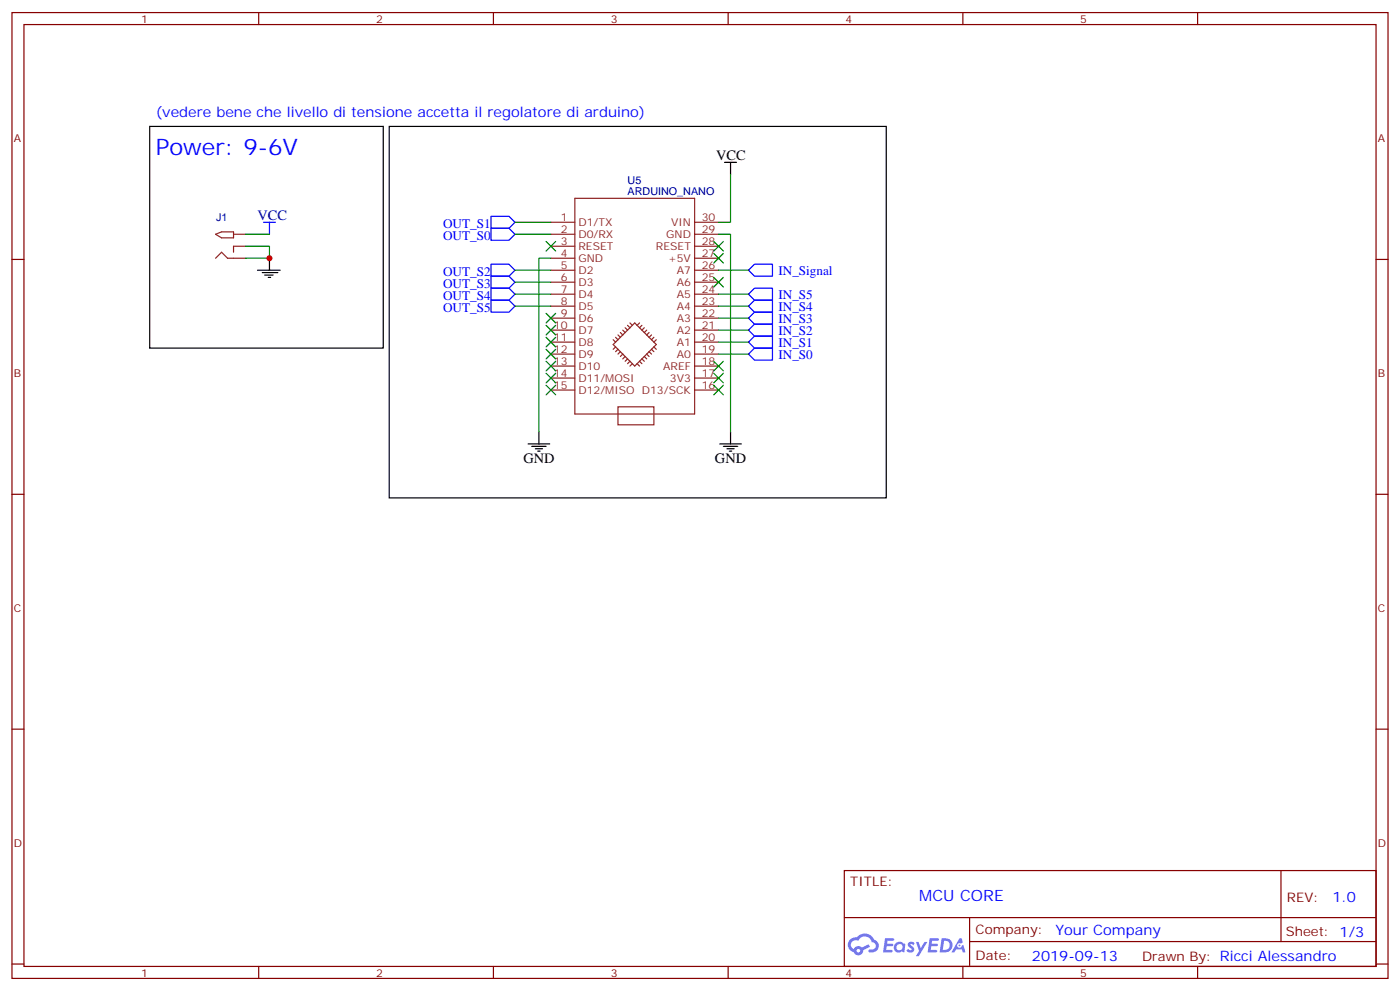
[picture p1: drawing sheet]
<svg xmlns="http://www.w3.org/2000/svg" width="412mm" height="292mm" viewBox="0 0 412 292" stroke-linecap="round" stroke-linejoin="round" font-family="sans-serif">
<path d="M44.1 37.2h68.8v65.3h-68.8zM114.7 37.2h146.4v109.4h-146.4z" fill="none" stroke="#000" stroke-width=".35"/>
<g fill="none" stroke="#870000" stroke-width=".35">
<path d="M3.5 3.7h405.4v284.3h-405.4zM7.1 7.2h398.2v277.3h-398.2zM76.2 3.7v3.5M145.3 3.7v3.5M214.5 3.7v3.5M283.6 3.7v3.5M352.8 3.7v3.5M3.5 76.4h3.6M405.3 76.4h3.6M3.5 145.5h3.6M405.3 145.5h3.6M3.5 214.7h3.6"/>
<path d="M405.3 214.7h3.6M248.7 256.3h156.6v28.2h-156.6zM377.3 256.3v20.9M248.7 270.1h156.5M285.6 277.2h119.6M285.6 270.1v14.2M3.5 283.8h3.6M76.2 284.5v3.5M145.3 284.5v3.5M214.5 284.5v3.5M283.6 284.5v3.5M352.8 284.5v3.5"/>
<path d="M405.3 283.8h3.6"/>
</g>
<g fill="#5487ff">
<path d="M267.7 277.5a1.22 1.22 0 0 1 1.7 .2l-.4 .6a.47 .47 0 0 0-.3-.4 .47 .47 0 0 0-.5 .2l.1 .2a1.14 1.14 0 0 1 .8 1.8 1.14 1.14 0 0 1-1.9 0l-.2-.2 .5-.6 .7 .5a.29 .29 0 0 0 .3-.3 .29 .29 0 0 0-.2-.3 1.04 1.04 0 0 1-.6-1.7z"/>
<path d="M260.7 276.2h2.4l.3 .2-.2 .5-1.8 .1-.1 .8h1.5l.3 .4-.3 .4h-1.6l-.2 1.1h1.7l.2 .3-.2 .3-2.6 .1z"/>
<path d="M273.8 276.2h2.4l.3 .2-.1 .5-1.8 .1-.2 .8h1.6l.3 .4-.4 .4-1.6-.1-.1 1.1 1.7 .1 .2 .3-.2 .3-2.6 .1z"/>
<path d="M282.6 276.2h.7l.3 1.3-.6 .3a.69 .69 0 0 0-1 .3 .69 .69 0 0 0 .4 .9 .69 .69 0 0 0 .9-.6l.5-.2 .6 2.2h-.8l-.2-.9h-1.8l-.5 .9h-.8z"/>
<path d="M269.8 277.3h.8l.6 1.8 1.1-1.8h.9l-2.6 4.2h-.8l.9-1.5z"/>
<path d="M277.4 276.2l-.6 4.2h1.3a2.11 2.11 0 0 0 2.5-2.1 2.11 2.11 0 0 0-2.5-2.1zM278.1 277a1.39 1.39 0 0 1 1.7 1.4 1.39 1.39 0 0 1-1.8 1.2h-.3z"/>
<path d="M263.7 277.8a1.54 1.54 0 0 0-.1 2.2 1.54 1.54 0 0 0 2.2 .1l.6 .3 .3-2.3-.2-.3h-.4a1.49 1.49 0 0 0-2.4 0zM264 278.8a.94 .94 0 0 1 1.8 0 .94 .94 0 0 1-1.8 0z"/>
<path d="M250.4 276.6a2.18 2.18 0 0 0 1.1 3.7 1.44 1.44 0 0 0 1.6 .9 1.44 1.44 0 0 0 1.2-1.4l2-1.1-.5-.7-1.9 1a1.47 1.47 0 0 0-2.4 .4 1.39 1.39 0 0 1-.7-1.9 1.39 1.39 0 0 1 2-.5 2.12 2.12 0 0 1 2.2-1.3 2.12 2.12 0 0 1 1.9 1.7 1.14 1.14 0 0 1 1.1 1.4 1.14 1.14 0 0 1-1.7 .7 .43 .43 0 0 0-.5 .4 .43 .43 0 0 0 .4 .5 1.98 1.98 0 0 0 2.5-1.2 1.98 1.98 0 0 0-1.2-2.6 3.1 3.1 0 0 0-5.3-.6l-.9 .1zM252.3 279.9a.55 .55 0 0 1 1.1 0 .55 .55 0 0 1-1.1 0z"/>
<circle cx="282.6" cy="278.3" r=".26"/>
</g>
<g fill="none" stroke="#8c2424" stroke-width=".35">
<path d="M169.3 58.4h35.3v63.5h-35.3zM63.5 76l1.8-1.7 1.7 1.7h5.3M63.5 69l1.8-.7h3.5v1.7h-3.5zM68.8 69h3.5M72.3 72.5h-3.5v1.8M162.3 79.6h7M162.3 76h7M162.3 72.5h7M162.3 69h7M162.3 65.4h7M204.6 79.6h7.1M204.6 76h7.1"/>
<path d="M204.6 72.5h7.1M204.6 69h7.1M204.6 65.4h7.1M162.3 97.2h7M162.3 93.7h7M162.3 90.1h7M162.3 86.6h7M162.3 83.1h7M181.3 99.3l.7 .7M182 98.6l.7 .7M182.7 97.9l.7 .7M183.4 97.2l.7 .7"/>
<path d="M184.1 96.5l.8 .7M184.9 95.8l.7 .7M185.6 95.1l.7 .7M188.4 95.1l-.7 .7M189.1 95.8l-.7 .7M189.8 96.5l-.7 .7M190.5 97.2l-.7 .7M191.2 97.9l-.7 .7M191.9 98.6l-.7 .7M192.6 99.3l-.7 .7M204.6 97.2h7.1M204.6 93.7h7.1"/>
<path d="M204.6 90.1h7.1M204.6 86.6h7.1M204.6 83.1h7.1M162.3 111.3h7M162.3 107.8h7M162.3 104.2h7M162.3 100.7h7M162.3 114.8h7M180.6 101.4l6.4-6.3 6.3 6.3-6.3 6.4zM180.6 100l.7 .7M181.3 102.1l-.7 .7M182 119.8h10.6v5.3h-10.6z"/>
<path d="M182 102.8l-.7 .7M182.7 103.5l-.7 .7M183.4 104.2l-.7 .8M184.1 105l-.7 .7M184.9 105.7l-.8 .7M185.6 106.4l-.7 .7M186.3 107.1l-.7 .7M187.7 107.1l.7 .7M188.4 106.4l.7 .7M189.1 105.7l.7 .7M189.8 105l.7 .7M190.5 104.2l.7 .8"/>
<path d="M191.2 103.5l.7 .7M191.9 102.8l.7 .7M192.6 102.1l.7 .7M193.3 100l-.7 .7M204.6 111.3h7.1M204.6 107.8h7.1M204.6 104.2h7.1M204.6 100.7h7.1M204.6 114.8h7.1"/>
</g>
<g fill="none" stroke="#000" stroke-width=".35">
<path d="M213.4 47.8h3.6M215.2 47.8v3.5M75.8 79.6h6.7M79.4 76v3.6M77.3 80.3h4.5M78 81h2.4M79 81.7h.7M155.6 130.7h6.3M156.6 131.4h4.3M157.7 132.1h2.1M158.4 132.8h.7M158.7 127.2v3.5"/>
<path d="M212 130.7h6.4M213.1 131.4h4.2M214.1 132.1h2.2M214.8 132.8h.7M215.2 127.2v3.5"/>
</g>
<g fill="none" stroke="#00f" stroke-width=".35">
<path d="M77.6 65.4h3.5M79.4 65.4v3.6M144.6 67.2h5.3l1.8 1.8-1.8 1.7h-5.3zM144.6 63.7h5.3l1.8 1.7-1.8 1.8h-5.3zM144.6 77.8h5.3l1.8 1.8-1.8 1.7h-5.3zM220.5 79.6l1.7-1.8h5.3v3.5h-5.3zM144.6 81.3h5.3l1.8 1.8-1.8 1.7h-5.3zM144.6 84.8h5.3l1.8 1.8-1.8 1.8h-5.3zM144.6 88.4h5.3l1.8 1.7-1.8 1.8h-5.3zM220.5 97.2l1.7-1.8h5.3v3.6h-5.3zM220.5 93.7l1.7-1.8h5.3v3.5h-5.3zM220.5 90.1l1.7-1.7h5.3v3.5h-5.3z"/>
<path d="M220.5 86.6l1.7-1.8h5.3v3.6h-5.3zM220.5 104.2l1.7-1.7h5.3v3.5h-5.3zM220.5 100.7l1.7-1.7h5.3v3.5h-5.3z"/>
</g>
<g fill="none" stroke="#008700" stroke-width=".35">
<path d="M215.2 51.3v14.1h-3.5M72.3 72.5h7.1v3.5h-7.1M72.3 69h7.1M151.7 69h10.6M151.7 65.4h10.6M151.7 79.6h10.6M162.3 76h-3.6v51.2M211.7 69h3.5v58.2M211.7 79.6h8.8M151.7 83.1h10.6M151.7 86.6h10.6M151.7 90.1h10.6"/>
<path d="M211.7 86.6h8.8M211.7 90.1h8.8M211.7 97.2h8.8M211.7 93.7h8.8M211.7 104.2h8.8M211.7 100.7h8.8"/>
</g>
<circle cx="79.4" cy="76" r=".88" fill="#c00"/>
<g fill="#c00" stroke="#008700" stroke-width=".35">
<path d="M160.9 113.4l2.8 2.8zM163.7 113.4l-2.8 2.8z"/>
<path d="M160.9 109.9l2.8 2.8zM163.7 109.9l-2.8 2.8z"/>
<path d="M160.9 106.4l2.8 2.8zM163.7 106.4l-2.8 2.8z"/>
<path d="M160.9 102.8l2.8 2.9zM163.7 102.8l-2.8 2.9z"/>
<path d="M160.9 99.3l2.8 2.8zM163.7 99.3l-2.8 2.8z"/>
<path d="M160.9 95.8l2.8 2.8zM163.7 95.8l-2.8 2.8z"/>
<path d="M210.3 113.4l2.8 2.8zM213.1 113.4l-2.8 2.8z"/>
<path d="M210.3 109.9l2.8 2.8zM213.1 109.9l-2.8 2.8z"/>
<path d="M210.3 106.4l2.8 2.8zM213.1 106.4l-2.8 2.8z"/>
<path d="M210.3 74.6l2.8 2.8zM213.1 74.6l-2.8 2.8z"/>
<path d="M210.3 71.1l2.8 2.8zM210.3 73.9l2.8-2.8z"/>
<path d="M160.9 71.1l2.8 2.8zM160.9 73.9l2.8-2.8z"/>
<path d="M210.3 81.7l2.8 2.8zM213.1 81.7l-2.8 2.8z"/>
<path d="M160.9 92.3l2.8 2.8zM163.7 92.3l-2.8 2.8z"/>
</g>
<text font-size="6.7" fill="#00f" x="45.9" y="45.7">Power: 9-6V</text>
<text font-size="4.6" fill="#00f" x="270.8" y="265.3">MCU CORE</text>
<g font-size="4.2" fill="#00f">
<text x="45.9" y="34.4">(vedere bene che livello di tensione accetta il regolatore di arduino)</text>
<text x="392.5" y="265.6">1.0</text>
<text x="310.9" y="275.1">Your Company</text>
<text x="304" y="282.9">2019-09-13</text>
</g>
<g font-size="4.2">
<text x="211" y="47.1">VCC</text>
<text x="154.2" y="136.3">GND</text>
<text x="210.6" y="136.3">GND</text>
</g>
<text font-size="4.2" fill="#000080" x="75.8" y="64.7">VCC</text>
<g font-size="3.9" fill="#00f">
<text x="130.5" y="70.7">OUT_S0</text>
<text x="130.5" y="67.2">OUT_S1</text>
<text x="130.5" y="81.3">OUT_S2</text>
<text x="229.3" y="81.1">IN_Signal</text>
<text x="130.5" y="84.8">OUT_S3</text>
<text x="130.5" y="88.4">OUT_S4</text>
<text x="229.3" y="88.1">IN_S5</text>
<text x="130.5" y="91.9">OUT_S5</text>
<text x="229.3" y="95.2">IN_S3</text>
<text x="229.3" y="91.7">IN_S4</text>
<text x="229.3" y="98.7">IN_S2</text>
<text x="229.3" y="105.8">IN_S0</text>
<text x="229.3" y="102.2">IN_S1</text>
</g>
<g font-size="3.9" fill="#800">
<text x="250.5" y="260.9">TITLE:</text>
<text x="379.1" y="265.6">REV:</text>
<text x="287.4" y="275.1">Company:</text>
<text x="378.7" y="275.7">Sheet: 1/3</text>
<text x="287.4" y="282.8">Date:</text>
<text x="336.4" y="282.8">Drawn By: Ricci Alessandro</text>
</g>
<g font-size="3.2" fill="#800">
<text x="41.6" y="6.7">1</text>
<text x="110.8" y="6.7">2</text>
<text x="179.9" y="6.7">3</text>
<text x="249.1" y="6.7">4</text>
<text x="318.2" y="6.7">5</text>
<text x="4.1" y="41.8">A</text>
<text x="405.9" y="41.8">A</text>
<text x="4.1" y="110.9">B</text>
<text x="405.9" y="110.9">B</text>
<text x="4.1" y="180.1">C</text>
<text x="405.9" y="180.1">C</text>
<text x="4.1" y="249.2">D</text>
<text x="405.9" y="249.2">D</text>
<text x="41.6" y="287.5">1</text>
<text x="110.8" y="287.5">2</text>
<text x="179.9" y="287.5">3</text>
<text x="249.1" y="287.5">4</text>
<text x="318.2" y="287.5">5</text>
</g>
<g font-size="3.2" fill="#000080">
<text x="184.9" y="57.3">ARDUINO_NANO</text>
<text x="184.9" y="54.1">U5</text>
<text x="63.7" y="65.1">J1</text>
</g>
<g font-size="3.2" fill="#8d2323">
<text x="165.2" y="65.1">1</text>
<text x="206.7" y="65.1">30</text>
<text x="165.2" y="68.6">2</text>
<text x="170.4" y="70">D0/RX</text>
<text x="170.4" y="66.5">D1/TX</text>
<text x="196.3" y="70">GND</text>
<text x="197.7" y="66.5">VIN</text>
<text x="206.7" y="68.6">29</text>
<text x="165.2" y="75.7">4</text>
<text x="165.2" y="72.1">3</text>
<text x="170.4" y="77.1">GND</text>
<text x="170.4" y="73.6">RESET</text>
<text x="193.2" y="73.6">RESET</text>
<text x="196.8" y="77.1">+5V</text>
<text x="206.7" y="72.1">28</text>
<text x="206.7" y="75.7">27</text>
<text x="165.2" y="82.7">6</text>
<text x="165.2" y="79.2">5</text>
<text x="170.4" y="80.6">D2</text>
<text x="199.4" y="80.6">A7</text>
<text x="206.7" y="79.2">26</text>
<text x="206.7" y="82.7">25</text>
<text x="165.2" y="89.8">8</text>
<text x="165.2" y="86.3">7</text>
<text x="170.4" y="87.7">D4</text>
<text x="170.4" y="84.1">D3</text>
<text x="199.4" y="84.1">A6</text>
<text x="199.4" y="87.7">A5</text>
<text x="206.7" y="86.3">24</text>
<text x="206.7" y="89.8">23</text>
<text x="165.2" y="93.3">9</text>
<text x="170.4" y="94.7">D6</text>
<text x="170.4" y="91.2">D5</text>
<text x="199.4" y="91.2">A4</text>
<text x="199.4" y="94.7">A3</text>
<text x="206.7" y="93.3">22</text>
<text x="163.2" y="100.4">11</text>
<text x="163.2" y="96.8">10</text>
<text x="170.4" y="101.8">D8</text>
<text x="170.4" y="98.2">D7</text>
<text x="199.4" y="98.2">A2</text>
<text x="199.4" y="101.8">A1</text>
<text x="206.7" y="96.8">21</text>
<text x="206.7" y="100.4">20</text>
<text x="163.2" y="107.4">13</text>
<text x="163.2" y="103.9">12</text>
<text x="170.4" y="105.3">D9</text>
<text x="199.4" y="105.3">A0</text>
<text x="206.7" y="103.9">19</text>
<text x="206.7" y="107.4">18</text>
<text x="163.2" y="110.9">14</text>
<text x="170.4" y="112.4">D11/MOSI</text>
<text x="170.4" y="108.8">D10</text>
<text x="195.3" y="108.8">AREF</text>
<text x="197.4" y="112.4">3V3</text>
<text x="206.7" y="110.9">17</text>
<text x="163.2" y="114.5">15</text>
<text x="170.4" y="115.9">D12/MISO D13/SCK</text>
<text x="206.7" y="114.5">16</text>
</g>
</svg>
